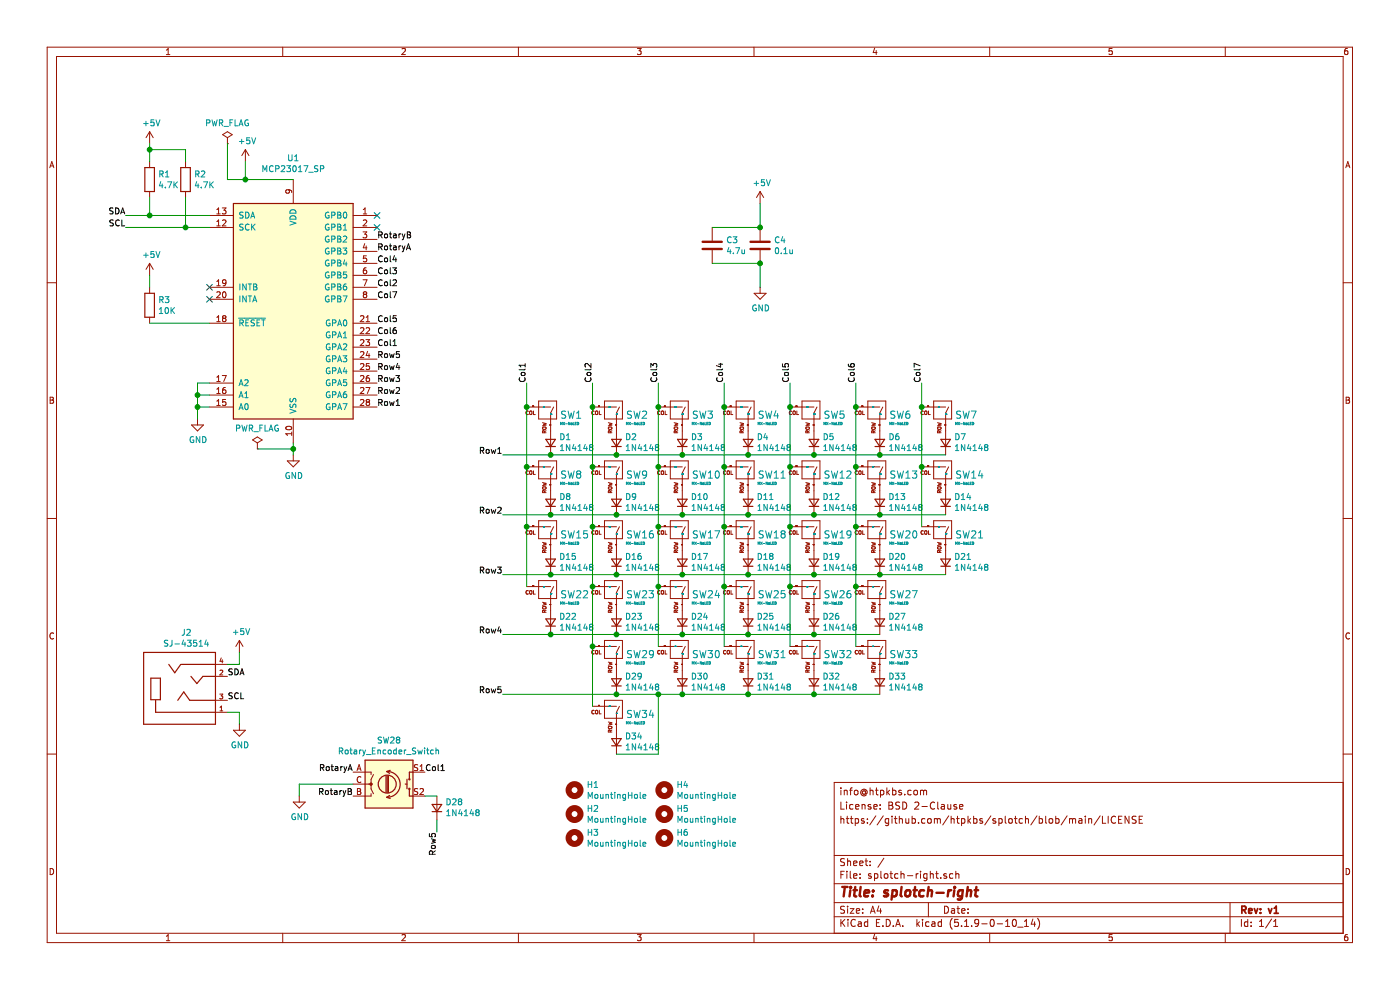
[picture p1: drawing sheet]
EESchema Schematic File Version 4
EELAYER 30 0
EELAYER END
$Descr A4 11693 8268
encoding utf-8
Sheet 1 1
Title "splotch-right"
Date ""
Rev "v1"
Comp ""
Comment1 ""
Comment2 "https://github.com/htpkbs/splotch/blob/main/LICENSE"
Comment3 "License: BSD 2-Clause"
Comment4 "info@htpkbs.com"
$EndDescr
$Comp
L splotch:MX-NoLED SW1
U 1 1
P 4550 3450
F 0 "SW1" V 4564 3578 60  0000 L CNN
F 1 "MX-NoLED" V 4638 3578 20  0000 L CNN
F 2 "splotch:MX-1U-NoLED" H 3925 3425 60  0001 C CNN
F 3 "" H 3925 3425 60  0001 C CNN
	1    4550 3450
	0    1    1    0   
$EndComp
$Comp
L splotch:MX-NoLED SW2
U 1 1
P 5100 3450
F 0 "SW2" V 5114 3578 60  0000 L CNN
F 1 "MX-NoLED" V 5188 3578 20  0000 L CNN
F 2 "splotch:MX-1U-NoLED" H 4475 3425 60  0001 C CNN
F 3 "" H 4475 3425 60  0001 C CNN
	1    5100 3450
	0    1    1    0   
$EndComp
$Comp
L splotch:MX-NoLED SW3
U 1 1
P 5650 3450
F 0 "SW3" V 5664 3578 60  0000 L CNN
F 1 "MX-NoLED" V 5738 3578 20  0000 L CNN
F 2 "splotch:MX-1U-NoLED" H 5025 3425 60  0001 C CNN
F 3 "" H 5025 3425 60  0001 C CNN
	1    5650 3450
	0    1    1    0   
$EndComp
$Comp
L splotch:MX-NoLED SW4
U 1 1
P 6200 3450
F 0 "SW4" V 6214 3578 60  0000 L CNN
F 1 "MX-NoLED" V 6288 3578 20  0000 L CNN
F 2 "splotch:MX-1U-NoLED" H 5575 3425 60  0001 C CNN
F 3 "" H 5575 3425 60  0001 C CNN
	1    6200 3450
	0    1    1    0   
$EndComp
$Comp
L splotch:MX-NoLED SW5
U 1 1
P 6750 3450
F 0 "SW5" V 6764 3578 60  0000 L CNN
F 1 "MX-NoLED" V 6838 3578 20  0000 L CNN
F 2 "splotch:MX-1U-NoLED" H 6125 3425 60  0001 C CNN
F 3 "" H 6125 3425 60  0001 C CNN
	1    6750 3450
	0    1    1    0   
$EndComp
$Comp
L splotch:MX-NoLED SW6
U 1 1
P 7300 3450
F 0 "SW6" V 7314 3578 60  0000 L CNN
F 1 "MX-NoLED" V 7388 3578 20  0000 L CNN
F 2 "splotch:MX-1U-NoLED" H 6675 3425 60  0001 C CNN
F 3 "" H 6675 3425 60  0001 C CNN
	1    7300 3450
	0    1    1    0   
$EndComp
$Comp
L splotch:MX-NoLED SW7
U 1 1
P 7850 3450
F 0 "SW7" V 7864 3578 60  0000 L CNN
F 1 "MX-NoLED" V 7938 3578 20  0000 L CNN
F 2 "splotch:MX-1U-NoLED" H 7225 3425 60  0001 C CNN
F 3 "" H 7225 3425 60  0001 C CNN
	1    7850 3450
	0    1    1    0   
$EndComp
$Comp
L Device:D_Small D1
U 1 1
P 4600 3700
F 0 "D1" V 4646 3630 50  0000 R CNN
F 1 "1N4148" V 4555 3630 50  0000 R CNN
F 2 "splotch:D_DO-35_SOD27_P5.08mm_Horizontal" V 4600 3700 50  0001 C CNN
F 3 "~" V 4600 3700 50  0001 C CNN
	1    4600 3700
	0    -1   -1   0   
$EndComp
$Comp
L Device:D_Small D2
U 1 1
P 5150 3700
F 0 "D2" V 5196 3630 50  0000 R CNN
F 1 "1N4148" V 5105 3630 50  0000 R CNN
F 2 "splotch:D_DO-35_SOD27_P5.08mm_Horizontal" V 5150 3700 50  0001 C CNN
F 3 "~" V 5150 3700 50  0001 C CNN
	1    5150 3700
	0    -1   -1   0   
$EndComp
$Comp
L Device:D_Small D3
U 1 1
P 5700 3700
F 0 "D3" V 5746 3630 50  0000 R CNN
F 1 "1N4148" V 5655 3630 50  0000 R CNN
F 2 "splotch:D_DO-35_SOD27_P5.08mm_Horizontal" V 5700 3700 50  0001 C CNN
F 3 "~" V 5700 3700 50  0001 C CNN
	1    5700 3700
	0    -1   -1   0   
$EndComp
$Comp
L Device:D_Small D4
U 1 1
P 6250 3700
F 0 "D4" V 6296 3630 50  0000 R CNN
F 1 "1N4148" V 6205 3630 50  0000 R CNN
F 2 "splotch:D_DO-35_SOD27_P5.08mm_Horizontal" V 6250 3700 50  0001 C CNN
F 3 "~" V 6250 3700 50  0001 C CNN
	1    6250 3700
	0    -1   -1   0   
$EndComp
$Comp
L Device:D_Small D5
U 1 1
P 6800 3700
F 0 "D5" V 6846 3630 50  0000 R CNN
F 1 "1N4148" V 6755 3630 50  0000 R CNN
F 2 "splotch:D_DO-35_SOD27_P5.08mm_Horizontal" V 6800 3700 50  0001 C CNN
F 3 "~" V 6800 3700 50  0001 C CNN
	1    6800 3700
	0    -1   -1   0   
$EndComp
$Comp
L Device:D_Small D6
U 1 1
P 7350 3700
F 0 "D6" V 7396 3630 50  0000 R CNN
F 1 "1N4148" V 7305 3630 50  0000 R CNN
F 2 "splotch:D_DO-35_SOD27_P5.08mm_Horizontal" V 7350 3700 50  0001 C CNN
F 3 "~" V 7350 3700 50  0001 C CNN
	1    7350 3700
	0    -1   -1   0   
$EndComp
$Comp
L splotch:MX-NoLED SW8
U 1 1
P 4550 3950
F 0 "SW8" V 4564 4078 60  0000 L CNN
F 1 "MX-NoLED" V 4638 4078 20  0000 L CNN
F 2 "splotch:MX-1U-NoLED" H 3925 3925 60  0001 C CNN
F 3 "" H 3925 3925 60  0001 C CNN
	1    4550 3950
	0    1    1    0   
$EndComp
$Comp
L splotch:MX-NoLED SW9
U 1 1
P 5100 3950
F 0 "SW9" V 5114 4078 60  0000 L CNN
F 1 "MX-NoLED" V 5188 4078 20  0000 L CNN
F 2 "splotch:MX-1U-NoLED" H 4475 3925 60  0001 C CNN
F 3 "" H 4475 3925 60  0001 C CNN
	1    5100 3950
	0    1    1    0   
$EndComp
$Comp
L splotch:MX-NoLED SW10
U 1 1
P 5650 3950
F 0 "SW10" V 5664 4078 60  0000 L CNN
F 1 "MX-NoLED" V 5738 4078 20  0000 L CNN
F 2 "splotch:MX-1U-NoLED" H 5025 3925 60  0001 C CNN
F 3 "" H 5025 3925 60  0001 C CNN
	1    5650 3950
	0    1    1    0   
$EndComp
$Comp
L splotch:MX-NoLED SW11
U 1 1
P 6200 3950
F 0 "SW11" V 6214 4078 60  0000 L CNN
F 1 "MX-NoLED" V 6288 4078 20  0000 L CNN
F 2 "splotch:MX-1U-NoLED" H 5575 3925 60  0001 C CNN
F 3 "" H 5575 3925 60  0001 C CNN
	1    6200 3950
	0    1    1    0   
$EndComp
$Comp
L splotch:MX-NoLED SW12
U 1 1
P 6750 3950
F 0 "SW12" V 6764 4078 60  0000 L CNN
F 1 "MX-NoLED" V 6838 4078 20  0000 L CNN
F 2 "splotch:MX-1U-NoLED" H 6125 3925 60  0001 C CNN
F 3 "" H 6125 3925 60  0001 C CNN
	1    6750 3950
	0    1    1    0   
$EndComp
$Comp
L splotch:MX-NoLED SW13
U 1 1
P 7300 3950
F 0 "SW13" V 7314 4078 60  0000 L CNN
F 1 "MX-NoLED" V 7388 4078 20  0000 L CNN
F 2 "splotch:MX-1U-NoLED" H 6675 3925 60  0001 C CNN
F 3 "" H 6675 3925 60  0001 C CNN
	1    7300 3950
	0    1    1    0   
$EndComp
$Comp
L Device:D_Small D7
U 1 1
P 7900 3700
F 0 "D7" V 7946 3630 50  0000 R CNN
F 1 "1N4148" V 7855 3630 50  0000 R CNN
F 2 "splotch:D_DO-35_SOD27_P5.08mm_Horizontal" V 7900 3700 50  0001 C CNN
F 3 "~" V 7900 3700 50  0001 C CNN
	1    7900 3700
	0    -1   -1   0   
$EndComp
$Comp
L Device:D_Small D8
U 1 1
P 4600 4200
F 0 "D8" V 4646 4130 50  0000 R CNN
F 1 "1N4148" V 4555 4130 50  0000 R CNN
F 2 "splotch:D_DO-35_SOD27_P5.08mm_Horizontal" V 4600 4200 50  0001 C CNN
F 3 "~" V 4600 4200 50  0001 C CNN
	1    4600 4200
	0    -1   -1   0   
$EndComp
$Comp
L Device:D_Small D9
U 1 1
P 5150 4200
F 0 "D9" V 5196 4130 50  0000 R CNN
F 1 "1N4148" V 5105 4130 50  0000 R CNN
F 2 "splotch:D_DO-35_SOD27_P5.08mm_Horizontal" V 5150 4200 50  0001 C CNN
F 3 "~" V 5150 4200 50  0001 C CNN
	1    5150 4200
	0    -1   -1   0   
$EndComp
$Comp
L Device:D_Small D10
U 1 1
P 5700 4200
F 0 "D10" V 5746 4130 50  0000 R CNN
F 1 "1N4148" V 5655 4130 50  0000 R CNN
F 2 "splotch:D_DO-35_SOD27_P5.08mm_Horizontal" V 5700 4200 50  0001 C CNN
F 3 "~" V 5700 4200 50  0001 C CNN
	1    5700 4200
	0    -1   -1   0   
$EndComp
$Comp
L Device:D_Small D11
U 1 1
P 6250 4200
F 0 "D11" V 6296 4130 50  0000 R CNN
F 1 "1N4148" V 6205 4130 50  0000 R CNN
F 2 "splotch:D_DO-35_SOD27_P5.08mm_Horizontal" V 6250 4200 50  0001 C CNN
F 3 "~" V 6250 4200 50  0001 C CNN
	1    6250 4200
	0    -1   -1   0   
$EndComp
$Comp
L Device:D_Small D12
U 1 1
P 6800 4200
F 0 "D12" V 6846 4130 50  0000 R CNN
F 1 "1N4148" V 6755 4130 50  0000 R CNN
F 2 "splotch:D_DO-35_SOD27_P5.08mm_Horizontal" V 6800 4200 50  0001 C CNN
F 3 "~" V 6800 4200 50  0001 C CNN
	1    6800 4200
	0    -1   -1   0   
$EndComp
$Comp
L splotch:MX-NoLED SW14
U 1 1
P 7850 3950
F 0 "SW14" V 7864 4078 60  0000 L CNN
F 1 "MX-NoLED" V 7938 4078 20  0000 L CNN
F 2 "splotch:MX-1U-NoLED" H 7225 3925 60  0001 C CNN
F 3 "" H 7225 3925 60  0001 C CNN
	1    7850 3950
	0    1    1    0   
$EndComp
$Comp
L splotch:MX-NoLED SW15
U 1 1
P 4550 4450
F 0 "SW15" V 4564 4578 60  0000 L CNN
F 1 "MX-NoLED" V 4638 4578 20  0000 L CNN
F 2 "splotch:MX-1U-NoLED" H 3925 4425 60  0001 C CNN
F 3 "" H 3925 4425 60  0001 C CNN
	1    4550 4450
	0    1    1    0   
$EndComp
$Comp
L splotch:MX-NoLED SW16
U 1 1
P 5100 4450
F 0 "SW16" V 5114 4578 60  0000 L CNN
F 1 "MX-NoLED" V 5188 4578 20  0000 L CNN
F 2 "splotch:MX-1U-NoLED" H 4475 4425 60  0001 C CNN
F 3 "" H 4475 4425 60  0001 C CNN
	1    5100 4450
	0    1    1    0   
$EndComp
$Comp
L splotch:MX-NoLED SW17
U 1 1
P 5650 4450
F 0 "SW17" V 5664 4578 60  0000 L CNN
F 1 "MX-NoLED" V 5738 4578 20  0000 L CNN
F 2 "splotch:MX-1U-NoLED" H 5025 4425 60  0001 C CNN
F 3 "" H 5025 4425 60  0001 C CNN
	1    5650 4450
	0    1    1    0   
$EndComp
$Comp
L splotch:MX-NoLED SW18
U 1 1
P 6200 4450
F 0 "SW18" V 6214 4578 60  0000 L CNN
F 1 "MX-NoLED" V 6288 4578 20  0000 L CNN
F 2 "splotch:MX-1U-NoLED" H 5575 4425 60  0001 C CNN
F 3 "" H 5575 4425 60  0001 C CNN
	1    6200 4450
	0    1    1    0   
$EndComp
$Comp
L Device:D_Small D13
U 1 1
P 7350 4200
F 0 "D13" V 7396 4130 50  0000 R CNN
F 1 "1N4148" V 7305 4130 50  0000 R CNN
F 2 "splotch:D_DO-35_SOD27_P5.08mm_Horizontal" V 7350 4200 50  0001 C CNN
F 3 "~" V 7350 4200 50  0001 C CNN
	1    7350 4200
	0    -1   -1   0   
$EndComp
$Comp
L Device:D_Small D14
U 1 1
P 7900 4200
F 0 "D14" V 7946 4130 50  0000 R CNN
F 1 "1N4148" V 7855 4130 50  0000 R CNN
F 2 "splotch:D_DO-35_SOD27_P5.08mm_Horizontal" V 7900 4200 50  0001 C CNN
F 3 "~" V 7900 4200 50  0001 C CNN
	1    7900 4200
	0    -1   -1   0   
$EndComp
$Comp
L Device:D_Small D15
U 1 1
P 4600 4700
F 0 "D15" V 4646 4630 50  0000 R CNN
F 1 "1N4148" V 4555 4630 50  0000 R CNN
F 2 "splotch:D_DO-35_SOD27_P5.08mm_Horizontal" V 4600 4700 50  0001 C CNN
F 3 "~" V 4600 4700 50  0001 C CNN
	1    4600 4700
	0    -1   -1   0   
$EndComp
$Comp
L Device:D_Small D16
U 1 1
P 5150 4700
F 0 "D16" V 5196 4630 50  0000 R CNN
F 1 "1N4148" V 5105 4630 50  0000 R CNN
F 2 "splotch:D_DO-35_SOD27_P5.08mm_Horizontal" V 5150 4700 50  0001 C CNN
F 3 "~" V 5150 4700 50  0001 C CNN
	1    5150 4700
	0    -1   -1   0   
$EndComp
$Comp
L Device:D_Small D17
U 1 1
P 5700 4700
F 0 "D17" V 5746 4630 50  0000 R CNN
F 1 "1N4148" V 5655 4630 50  0000 R CNN
F 2 "splotch:D_DO-35_SOD27_P5.08mm_Horizontal" V 5700 4700 50  0001 C CNN
F 3 "~" V 5700 4700 50  0001 C CNN
	1    5700 4700
	0    -1   -1   0   
$EndComp
$Comp
L Device:D_Small D18
U 1 1
P 6250 4700
F 0 "D18" V 6296 4630 50  0000 R CNN
F 1 "1N4148" V 6205 4630 50  0000 R CNN
F 2 "splotch:D_DO-35_SOD27_P5.08mm_Horizontal" V 6250 4700 50  0001 C CNN
F 3 "~" V 6250 4700 50  0001 C CNN
	1    6250 4700
	0    -1   -1   0   
$EndComp
$Comp
L splotch:MX-NoLED SW19
U 1 1
P 6750 4450
F 0 "SW19" V 6764 4578 60  0000 L CNN
F 1 "MX-NoLED" V 6838 4578 20  0000 L CNN
F 2 "splotch:MX-1U-NoLED" H 6125 4425 60  0001 C CNN
F 3 "" H 6125 4425 60  0001 C CNN
	1    6750 4450
	0    1    1    0   
$EndComp
$Comp
L splotch:MX-NoLED SW20
U 1 1
P 7300 4450
F 0 "SW20" V 7314 4578 60  0000 L CNN
F 1 "MX-NoLED" V 7388 4578 20  0000 L CNN
F 2 "splotch:MX-1U-NoLED" H 6675 4425 60  0001 C CNN
F 3 "" H 6675 4425 60  0001 C CNN
	1    7300 4450
	0    1    1    0   
$EndComp
$Comp
L splotch:MX-NoLED SW21
U 1 1
P 7850 4450
F 0 "SW21" V 7864 4578 60  0000 L CNN
F 1 "MX-NoLED" V 7938 4578 20  0000 L CNN
F 2 "splotch:MX-1U-NoLED" H 7225 4425 60  0001 C CNN
F 3 "" H 7225 4425 60  0001 C CNN
	1    7850 4450
	0    1    1    0   
$EndComp
$Comp
L splotch:MX-NoLED SW22
U 1 1
P 4550 4950
F 0 "SW22" V 4564 5078 60  0000 L CNN
F 1 "MX-NoLED" V 4638 5078 20  0000 L CNN
F 2 "splotch:MX-1U-NoLED" H 3925 4925 60  0001 C CNN
F 3 "" H 3925 4925 60  0001 C CNN
	1    4550 4950
	0    1    1    0   
$EndComp
$Comp
L splotch:MX-NoLED SW23
U 1 1
P 5100 4950
F 0 "SW23" V 5114 5078 60  0000 L CNN
F 1 "MX-NoLED" V 5188 5078 20  0000 L CNN
F 2 "splotch:MX-1U-NoLED" H 4475 4925 60  0001 C CNN
F 3 "" H 4475 4925 60  0001 C CNN
	1    5100 4950
	0    1    1    0   
$EndComp
$Comp
L splotch:MX-NoLED SW24
U 1 1
P 5650 4950
F 0 "SW24" V 5664 5078 60  0000 L CNN
F 1 "MX-NoLED" V 5738 5078 20  0000 L CNN
F 2 "splotch:MX-1U-NoLED" H 5025 4925 60  0001 C CNN
F 3 "" H 5025 4925 60  0001 C CNN
	1    5650 4950
	0    1    1    0   
$EndComp
$Comp
L Device:D_Small D19
U 1 1
P 6800 4700
F 0 "D19" V 6846 4630 50  0000 R CNN
F 1 "1N4148" V 6755 4630 50  0000 R CNN
F 2 "splotch:D_DO-35_SOD27_P5.08mm_Horizontal" V 6800 4700 50  0001 C CNN
F 3 "~" V 6800 4700 50  0001 C CNN
	1    6800 4700
	0    -1   -1   0   
$EndComp
$Comp
L Device:D_Small D20
U 1 1
P 7350 4700
F 0 "D20" V 7396 4630 50  0000 R CNN
F 1 "1N4148" V 7305 4630 50  0000 R CNN
F 2 "splotch:D_DO-35_SOD27_P5.08mm_Horizontal" V 7350 4700 50  0001 C CNN
F 3 "~" V 7350 4700 50  0001 C CNN
	1    7350 4700
	0    -1   -1   0   
$EndComp
$Comp
L Device:D_Small D21
U 1 1
P 7900 4700
F 0 "D21" V 7946 4630 50  0000 R CNN
F 1 "1N4148" V 7855 4630 50  0000 R CNN
F 2 "splotch:D_DO-35_SOD27_P5.08mm_Horizontal" V 7900 4700 50  0001 C CNN
F 3 "~" V 7900 4700 50  0001 C CNN
	1    7900 4700
	0    -1   -1   0   
$EndComp
$Comp
L Device:D_Small D22
U 1 1
P 4600 5200
F 0 "D22" V 4646 5130 50  0000 R CNN
F 1 "1N4148" V 4555 5130 50  0000 R CNN
F 2 "splotch:D_DO-35_SOD27_P5.08mm_Horizontal" V 4600 5200 50  0001 C CNN
F 3 "~" V 4600 5200 50  0001 C CNN
	1    4600 5200
	0    -1   -1   0   
$EndComp
$Comp
L Device:D_Small D23
U 1 1
P 5150 5200
F 0 "D23" V 5196 5130 50  0000 R CNN
F 1 "1N4148" V 5105 5130 50  0000 R CNN
F 2 "splotch:D_DO-35_SOD27_P5.08mm_Horizontal" V 5150 5200 50  0001 C CNN
F 3 "~" V 5150 5200 50  0001 C CNN
	1    5150 5200
	0    -1   -1   0   
$EndComp
$Comp
L Device:D_Small D24
U 1 1
P 5700 5200
F 0 "D24" V 5746 5130 50  0000 R CNN
F 1 "1N4148" V 5655 5130 50  0000 R CNN
F 2 "splotch:D_DO-35_SOD27_P5.08mm_Horizontal" V 5700 5200 50  0001 C CNN
F 3 "~" V 5700 5200 50  0001 C CNN
	1    5700 5200
	0    -1   -1   0   
$EndComp
$Comp
L splotch:MX-NoLED SW25
U 1 1
P 6200 4950
F 0 "SW25" V 6214 5078 60  0000 L CNN
F 1 "MX-NoLED" V 6288 5078 20  0000 L CNN
F 2 "splotch:MX-1U-NoLED" H 5575 4925 60  0001 C CNN
F 3 "" H 5575 4925 60  0001 C CNN
	1    6200 4950
	0    1    1    0   
$EndComp
$Comp
L splotch:MX-NoLED SW26
U 1 1
P 6750 4950
F 0 "SW26" V 6764 5078 60  0000 L CNN
F 1 "MX-NoLED" V 6838 5078 20  0000 L CNN
F 2 "splotch:MX-1U-NoLED" H 6125 4925 60  0001 C CNN
F 3 "" H 6125 4925 60  0001 C CNN
	1    6750 4950
	0    1    1    0   
$EndComp
$Comp
L splotch:MX-NoLED SW27
U 1 1
P 7300 4950
F 0 "SW27" V 7314 5078 60  0000 L CNN
F 1 "MX-NoLED" V 7388 5078 20  0000 L CNN
F 2 "splotch:MX-1.25U-NoLED" H 6675 4925 60  0001 C CNN
F 3 "" H 6675 4925 60  0001 C CNN
	1    7300 4950
	0    1    1    0   
$EndComp
$Comp
L splotch:MX-NoLED SW29
U 1 1
P 5100 5450
F 0 "SW29" V 5114 5578 60  0000 L CNN
F 1 "MX-NoLED" V 5188 5578 20  0000 L CNN
F 2 "splotch:MX-1U-NoLED" H 4475 5425 60  0001 C CNN
F 3 "" H 4475 5425 60  0001 C CNN
	1    5100 5450
	0    1    1    0   
$EndComp
$Comp
L splotch:MX-NoLED SW30
U 1 1
P 5650 5450
F 0 "SW30" V 5664 5578 60  0000 L CNN
F 1 "MX-NoLED" V 5738 5578 20  0000 L CNN
F 2 "splotch:MX-1U-NoLED" H 5025 5425 60  0001 C CNN
F 3 "" H 5025 5425 60  0001 C CNN
	1    5650 5450
	0    1    1    0   
$EndComp
Wire Wire Line
	4400 3200 4400 3400
Connection ~ 4400 3400
Wire Wire Line
	4400 3400 4400 3900
Connection ~ 4400 3900
Wire Wire Line
	4400 3900 4400 4400
Connection ~ 4400 4400
Wire Wire Line
	4400 4400 4400 4900
Wire Wire Line
	4950 3200 4950 3400
Connection ~ 4950 3400
Wire Wire Line
	4950 3400 4950 3900
Connection ~ 4950 3900
Wire Wire Line
	4950 3900 4950 4400
Connection ~ 4950 4400
Wire Wire Line
	4950 4400 4950 4900
Wire Wire Line
	5500 3200 5500 3400
Connection ~ 5500 3400
Wire Wire Line
	5500 3400 5500 3900
Connection ~ 5500 3900
Wire Wire Line
	5500 3900 5500 4400
Connection ~ 5500 4400
Wire Wire Line
	5500 4400 5500 4900
Connection ~ 5500 4900
Wire Wire Line
	5500 4900 5500 5400
Wire Wire Line
	6050 3200 6050 3400
Connection ~ 6050 3400
Wire Wire Line
	6050 3400 6050 3900
Connection ~ 6050 3900
Wire Wire Line
	6050 3900 6050 4400
Connection ~ 6050 4400
Wire Wire Line
	6050 4400 6050 4900
Connection ~ 6050 4900
Wire Wire Line
	6050 4900 6050 5400
Connection ~ 6600 3400
Wire Wire Line
	6600 3400 6600 3200
Connection ~ 6600 3900
Wire Wire Line
	6600 3900 6600 3400
Connection ~ 6600 4400
Wire Wire Line
	6600 4400 6600 3900
Connection ~ 6600 4900
Wire Wire Line
	6600 4900 6600 4400
Wire Wire Line
	7150 3200 7150 3400
Connection ~ 7150 3400
Wire Wire Line
	7150 3400 7150 3900
Connection ~ 7150 3900
Wire Wire Line
	7150 3900 7150 4400
Connection ~ 7150 4400
Wire Wire Line
	7150 4400 7150 4900
Wire Wire Line
	4200 3800 4600 3800
Connection ~ 4600 3800
Wire Wire Line
	4600 3800 5150 3800
Connection ~ 5150 3800
Wire Wire Line
	5150 3800 5700 3800
Connection ~ 5700 3800
Wire Wire Line
	5700 3800 6250 3800
Connection ~ 6250 3800
Wire Wire Line
	6250 3800 6800 3800
Connection ~ 6800 3800
Wire Wire Line
	6800 3800 7350 3800
Wire Wire Line
	4200 4300 4600 4300
Connection ~ 4600 4300
Wire Wire Line
	4600 4300 5150 4300
Connection ~ 5150 4300
Wire Wire Line
	5150 4300 5700 4300
Connection ~ 5700 4300
Wire Wire Line
	5700 4300 6250 4300
Connection ~ 6250 4300
Wire Wire Line
	6250 4300 6800 4300
Connection ~ 6800 4300
Wire Wire Line
	6800 4300 7350 4300
Wire Wire Line
	4200 4800 4600 4800
Connection ~ 4600 4800
Wire Wire Line
	4600 4800 5150 4800
Connection ~ 5150 4800
Wire Wire Line
	5150 4800 5700 4800
Connection ~ 5700 4800
Wire Wire Line
	5700 4800 6250 4800
Connection ~ 6250 4800
Wire Wire Line
	6250 4800 6800 4800
Connection ~ 6800 4800
Wire Wire Line
	6800 4800 7350 4800
Wire Wire Line
	4200 5300 4600 5300
Connection ~ 4600 5300
Wire Wire Line
	4600 5300 5150 5300
Connection ~ 5150 5300
Wire Wire Line
	5150 5300 5700 5300
Connection ~ 5700 5300
Wire Wire Line
	5700 5300 6250 5300
Connection ~ 6250 5300
Wire Wire Line
	6250 5300 6800 5300
Connection ~ 6800 5300
Wire Wire Line
	6800 5300 7350 5300
$Comp
L Device:D_Small D25
U 1 1
P 6250 5200
F 0 "D25" V 6296 5130 50  0000 R CNN
F 1 "1N4148" V 6205 5130 50  0000 R CNN
F 2 "splotch:D_DO-35_SOD27_P5.08mm_Horizontal" V 6250 5200 50  0001 C CNN
F 3 "~" V 6250 5200 50  0001 C CNN
	1    6250 5200
	0    -1   -1   0   
$EndComp
$Comp
L Device:D_Small D26
U 1 1
P 6800 5200
F 0 "D26" V 6846 5130 50  0000 R CNN
F 1 "1N4148" V 6755 5130 50  0000 R CNN
F 2 "splotch:D_DO-35_SOD27_P5.08mm_Horizontal" V 6800 5200 50  0001 C CNN
F 3 "~" V 6800 5200 50  0001 C CNN
	1    6800 5200
	0    -1   -1   0   
$EndComp
$Comp
L Device:D_Small D27
U 1 1
P 7350 5200
F 0 "D27" V 7396 5130 50  0000 R CNN
F 1 "1N4148" V 7305 5130 50  0000 R CNN
F 2 "splotch:D_DO-35_SOD27_P5.08mm_Horizontal" V 7350 5200 50  0001 C CNN
F 3 "~" V 7350 5200 50  0001 C CNN
	1    7350 5200
	0    -1   -1   0   
$EndComp
$Comp
L Device:D_Small D29
U 1 1
P 5150 5700
F 0 "D29" V 5196 5630 50  0000 R CNN
F 1 "1N4148" V 5105 5630 50  0000 R CNN
F 2 "splotch:D_DO-35_SOD27_P5.08mm_Horizontal" V 5150 5700 50  0001 C CNN
F 3 "~" V 5150 5700 50  0001 C CNN
	1    5150 5700
	0    -1   -1   0   
$EndComp
$Comp
L Device:D_Small D30
U 1 1
P 5700 5700
F 0 "D30" V 5746 5630 50  0000 R CNN
F 1 "1N4148" V 5655 5630 50  0000 R CNN
F 2 "splotch:D_DO-35_SOD27_P5.08mm_Horizontal" V 5700 5700 50  0001 C CNN
F 3 "~" V 5700 5700 50  0001 C CNN
	1    5700 5700
	0    -1   -1   0   
$EndComp
Text Label 4200 3800 2    50   ~ 0
Row1
Text Label 4200 4300 2    50   ~ 0
Row2
Text Label 4200 4800 2    50   ~ 0
Row3
Text Label 4200 5300 2    50   ~ 0
Row4
Text Label 4200 5800 2    50   ~ 0
Row5
Text Label 4400 3200 1    50   ~ 0
Col1
Text Label 4950 3200 1    50   ~ 0
Col2
Text Label 5500 3200 1    50   ~ 0
Col3
Text Label 6050 3200 1    50   ~ 0
Col4
Text Label 6600 3200 1    50   ~ 0
Col5
Text Label 7150 3200 1    50   ~ 0
Col6
$Comp
L splotch:SJ-43514 J2
U 1 1
P 1500 5750
F 0 "J2" H 1557 6217 50  0000 C CNN
F 1 "SJ-43514" H 1557 6126 50  0000 C CNN
F 2 "splotch:CUI_SJ-43514" H 1500 5750 50  0001 L BNN
F 3 "1.04" H 1500 5750 50  0001 L BNN
F 4 "CUI INC" H 1500 5750 50  0001 L BNN "Field4"
F 5 "MANUFACTURER RECOMMENDATIONS" H 1500 5750 50  0001 L BNN "Field5"
	1    1500 5750
	1    0    0    -1  
$EndComp
Wire Wire Line
	2000 6050 2000 5950
Wire Wire Line
	2000 5950 1900 5950
$Comp
L power:+5V #PWR01
U 1 1
P 2000 5450
F 0 "#PWR01" H 2000 5300 50  0001 C CNN
F 1 "+5V" H 2015 5623 50  0000 C CNN
F 2 "" H 2000 5450 50  0001 C CNN
F 3 "" H 2000 5450 50  0001 C CNN
	1    2000 5450
	1    0    0    -1  
$EndComp
Wire Wire Line
	2000 5450 2000 5550
Wire Wire Line
	2000 5550 1900 5550
$Comp
L power:GND #PWR02
U 1 1
P 2000 6050
F 0 "#PWR02" H 2000 5800 50  0001 C CNN
F 1 "GND" H 2005 5877 50  0000 C CNN
F 2 "" H 2000 6050 50  0001 C CNN
F 3 "" H 2000 6050 50  0001 C CNN
	1    2000 6050
	1    0    0    -1  
$EndComp
$Comp
L splotch:MX-NoLED SW31
U 1 1
P 6200 5450
F 0 "SW31" V 6214 5578 60  0000 L CNN
F 1 "MX-NoLED" V 6288 5578 20  0000 L CNN
F 2 "splotch:MX-1U-NoLED" H 5575 5425 60  0001 C CNN
F 3 "" H 5575 5425 60  0001 C CNN
	1    6200 5450
	0    1    1    0   
$EndComp
$Comp
L Device:D_Small D31
U 1 1
P 6250 5700
F 0 "D31" V 6296 5630 50  0000 R CNN
F 1 "1N4148" V 6205 5630 50  0000 R CNN
F 2 "splotch:D_DO-35_SOD27_P5.08mm_Horizontal" V 6250 5700 50  0001 C CNN
F 3 "~" V 6250 5700 50  0001 C CNN
	1    6250 5700
	0    -1   -1   0   
$EndComp
$Comp
L Mechanical:MountingHole H1
U 1 1
P 4800 6600
F 0 "H1" H 4900 6646 50  0000 L CNN
F 1 "MountingHole" H 4900 6555 50  0000 L CNN
F 2 "MountingHole:MountingHole_2.2mm_M2" H 4800 6600 50  0001 C CNN
F 3 "~" H 4800 6600 50  0001 C CNN
	1    4800 6600
	1    0    0    -1  
$EndComp
$Comp
L Mechanical:MountingHole H2
U 1 1
P 4800 6800
F 0 "H2" H 4900 6846 50  0000 L CNN
F 1 "MountingHole" H 4900 6755 50  0000 L CNN
F 2 "MountingHole:MountingHole_2.2mm_M2" H 4800 6800 50  0001 C CNN
F 3 "~" H 4800 6800 50  0001 C CNN
	1    4800 6800
	1    0    0    -1  
$EndComp
$Comp
L Mechanical:MountingHole H3
U 1 1
P 4800 7000
F 0 "H3" H 4900 7046 50  0000 L CNN
F 1 "MountingHole" H 4900 6955 50  0000 L CNN
F 2 "MountingHole:MountingHole_2.2mm_M2" H 4800 7000 50  0001 C CNN
F 3 "~" H 4800 7000 50  0001 C CNN
	1    4800 7000
	1    0    0    -1  
$EndComp
$Comp
L Mechanical:MountingHole H4
U 1 1
P 5550 6600
F 0 "H4" H 5650 6646 50  0000 L CNN
F 1 "MountingHole" H 5650 6555 50  0000 L CNN
F 2 "MountingHole:MountingHole_2.2mm_M2" H 5550 6600 50  0001 C CNN
F 3 "~" H 5550 6600 50  0001 C CNN
	1    5550 6600
	1    0    0    -1  
$EndComp
$Comp
L Mechanical:MountingHole H5
U 1 1
P 5550 6800
F 0 "H5" H 5650 6846 50  0000 L CNN
F 1 "MountingHole" H 5650 6755 50  0000 L CNN
F 2 "MountingHole:MountingHole_2.2mm_M2" H 5550 6800 50  0001 C CNN
F 3 "~" H 5550 6800 50  0001 C CNN
	1    5550 6800
	1    0    0    -1  
$EndComp
$Comp
L Mechanical:MountingHole H6
U 1 1
P 5550 7000
F 0 "H6" H 5650 7046 50  0000 L CNN
F 1 "MountingHole" H 5650 6955 50  0000 L CNN
F 2 "MountingHole:MountingHole_2.2mm_M2" H 5550 7000 50  0001 C CNN
F 3 "~" H 5550 7000 50  0001 C CNN
	1    5550 7000
	1    0    0    -1  
$EndComp
Text Label 1900 5650 0    50   ~ 0
SDA
Text Label 1900 5850 0    50   ~ 0
SCL
$Comp
L Device:R R1
U 1 1
P 1250 1500
F 0 "R1" H 1320 1546 50  0000 L CNN
F 1 "4.7K" H 1320 1455 50  0000 L CNN
F 2 "Resistor_THT:R_Axial_DIN0204_L3.6mm_D1.6mm_P5.08mm_Horizontal" V 1180 1500 50  0001 C CNN
F 3 "~" H 1250 1500 50  0001 C CNN
	1    1250 1500
	1    0    0    -1  
$EndComp
$Comp
L Interface_Expansion:MCP23017_SP U1
U 1 1
P 2450 2600
F 0 "U1" H 2450 3881 50  0000 C CNN
F 1 "MCP23017_SP" H 2450 3790 50  0000 C CNN
F 2 "Package_DIP:DIP-28_W7.62mm" H 2650 1600 50  0001 L CNN
F 3 "http://ww1.microchip.com/downloads/en/DeviceDoc/20001952C.pdf" H 2650 1500 50  0001 L CNN
	1    2450 2600
	1    0    0    -1  
$EndComp
NoConn ~ 1750 2400
NoConn ~ 1750 2500
Text Label 1050 1800 2    50   ~ 0
SDA
Text Label 1050 1900 2    50   ~ 0
SCL
$Comp
L power:GND #PWR0101
U 1 1
P 1650 3500
F 0 "#PWR0101" H 1650 3250 50  0001 C CNN
F 1 "GND" H 1655 3327 50  0000 C CNN
F 2 "" H 1650 3500 50  0001 C CNN
F 3 "" H 1650 3500 50  0001 C CNN
	1    1650 3500
	1    0    0    -1  
$EndComp
Wire Wire Line
	1650 3500 1650 3400
Wire Wire Line
	1650 3400 1750 3400
Wire Wire Line
	1750 3300 1650 3300
Wire Wire Line
	1650 3300 1650 3400
Connection ~ 1650 3400
Wire Wire Line
	1750 3200 1650 3200
Wire Wire Line
	1650 3200 1650 3300
Connection ~ 1650 3300
$Comp
L power:GND #PWR0102
U 1 1
P 2450 3800
F 0 "#PWR0102" H 2450 3550 50  0001 C CNN
F 1 "GND" H 2455 3627 50  0000 C CNN
F 2 "" H 2450 3800 50  0001 C CNN
F 3 "" H 2450 3800 50  0001 C CNN
	1    2450 3800
	1    0    0    -1  
$EndComp
Wire Wire Line
	2450 3800 2450 3750
$Comp
L power:+5V #PWR0103
U 1 1
P 1250 2300
F 0 "#PWR0103" H 1250 2150 50  0001 C CNN
F 1 "+5V" H 1265 2473 50  0000 C CNN
F 2 "" H 1250 2300 50  0001 C CNN
F 3 "" H 1250 2300 50  0001 C CNN
	1    1250 2300
	1    0    0    -1  
$EndComp
$Comp
L power:+5V #PWR0104
U 1 1
P 2050 1350
F 0 "#PWR0104" H 2050 1200 50  0001 C CNN
F 1 "+5V" H 2065 1523 50  0000 C CNN
F 2 "" H 2050 1350 50  0001 C CNN
F 3 "" H 2050 1350 50  0001 C CNN
	1    2050 1350
	1    0    0    -1  
$EndComp
Wire Wire Line
	2450 1500 2050 1500
Wire Wire Line
	2050 1500 2050 1350
$Comp
L Device:R R2
U 1 1
P 1550 1500
F 0 "R2" H 1620 1546 50  0000 L CNN
F 1 "4.7K" H 1620 1455 50  0000 L CNN
F 2 "Resistor_THT:R_Axial_DIN0204_L3.6mm_D1.6mm_P5.08mm_Horizontal" V 1480 1500 50  0001 C CNN
F 3 "~" H 1550 1500 50  0001 C CNN
	1    1550 1500
	1    0    0    -1  
$EndComp
$Comp
L power:+5V #PWR0105
U 1 1
P 1250 1200
F 0 "#PWR0105" H 1250 1050 50  0001 C CNN
F 1 "+5V" H 1265 1373 50  0000 C CNN
F 2 "" H 1250 1200 50  0001 C CNN
F 3 "" H 1250 1200 50  0001 C CNN
	1    1250 1200
	1    0    0    -1  
$EndComp
Wire Wire Line
	1250 1350 1250 1250
Wire Wire Line
	1550 1350 1550 1250
Wire Wire Line
	1550 1250 1250 1250
Connection ~ 1250 1250
Wire Wire Line
	1250 1250 1250 1200
Wire Wire Line
	1050 1800 1250 1800
Wire Wire Line
	1050 1900 1550 1900
Wire Wire Line
	1250 1800 1250 1650
Connection ~ 1250 1800
Wire Wire Line
	1250 1800 1750 1800
Wire Wire Line
	1550 1900 1550 1650
Connection ~ 1550 1900
Wire Wire Line
	1550 1900 1750 1900
Wire Wire Line
	6350 1900 6350 1700
Wire Wire Line
	6350 2400 6350 2200
$Comp
L power:GND #PWR09
U 1 1
P 6350 2400
F 0 "#PWR09" H 6350 2150 50  0001 C CNN
F 1 "GND" H 6355 2227 50  0000 C CNN
F 2 "" H 6350 2400 50  0001 C CNN
F 3 "" H 6350 2400 50  0001 C CNN
	1    6350 2400
	1    0    0    -1  
$EndComp
$Comp
L power:+5V #PWR08
U 1 1
P 6350 1700
F 0 "#PWR08" H 6350 1550 50  0001 C CNN
F 1 "+5V" H 6365 1873 50  0000 C CNN
F 2 "" H 6350 1700 50  0001 C CNN
F 3 "" H 6350 1700 50  0001 C CNN
	1    6350 1700
	1    0    0    -1  
$EndComp
Connection ~ 6350 2200
Connection ~ 6350 1900
$Comp
L Device:C C4
U 1 1
P 6350 2050
F 0 "C4" H 6465 2096 50  0000 L CNN
F 1 "0.1u" H 6465 2005 50  0000 L CNN
F 2 "Capacitor_THT:C_Rect_L4.0mm_W2.5mm_P2.50mm" H 6388 1900 50  0001 C CNN
F 3 "~" H 6350 2050 50  0001 C CNN
	1    6350 2050
	1    0    0    -1  
$EndComp
$Comp
L Device:C C3
U 1 1
P 5950 2050
F 0 "C3" H 6065 2096 50  0000 L CNN
F 1 "4.7u" H 6065 2005 50  0000 L CNN
F 2 "Capacitor_THT:C_Radial_D4.0mm_H7.0mm_P1.50mm" H 5988 1900 50  0001 C CNN
F 3 "~" H 5950 2050 50  0001 C CNN
	1    5950 2050
	1    0    0    -1  
$EndComp
$Comp
L Device:R R3
U 1 1
P 1250 2550
F 0 "R3" H 1320 2596 50  0000 L CNN
F 1 "10K" H 1320 2505 50  0000 L CNN
F 2 "Resistor_THT:R_Axial_DIN0204_L3.6mm_D1.6mm_P5.08mm_Horizontal" V 1180 2550 50  0001 C CNN
F 3 "~" H 1250 2550 50  0001 C CNN
	1    1250 2550
	1    0    0    -1  
$EndComp
Wire Wire Line
	1250 2700 1750 2700
Wire Wire Line
	1250 2400 1250 2300
Wire Wire Line
	7350 3800 7900 3800
Connection ~ 7350 3800
Wire Wire Line
	7350 4300 7900 4300
Connection ~ 7350 4300
Wire Wire Line
	7350 4800 7900 4800
Connection ~ 7350 4800
Wire Wire Line
	7700 3200 7700 3400
Connection ~ 7700 3400
Wire Wire Line
	7700 3400 7700 3900
Connection ~ 7700 3900
Wire Wire Line
	7700 3900 7700 4400
Text Label 7700 3200 1    50   ~ 0
Col7
Wire Wire Line
	6600 4900 6600 5400
$Comp
L splotch:MX-NoLED SW32
U 1 1
P 6750 5450
F 0 "SW32" V 6764 5578 60  0000 L CNN
F 1 "MX-NoLED" V 6838 5578 20  0000 L CNN
F 2 "splotch:MX-1.25U-NoLED" H 6125 5425 60  0001 C CNN
F 3 "" H 6125 5425 60  0001 C CNN
	1    6750 5450
	0    1    1    0   
$EndComp
$Comp
L Device:D_Small D32
U 1 1
P 6800 5700
F 0 "D32" V 6846 5630 50  0000 R CNN
F 1 "1N4148" V 6755 5630 50  0000 R CNN
F 2 "splotch:D_DO-35_SOD27_P5.08mm_Horizontal" V 6800 5700 50  0001 C CNN
F 3 "~" V 6800 5700 50  0001 C CNN
	1    6800 5700
	0    -1   -1   0   
$EndComp
Connection ~ 6250 5800
Wire Wire Line
	6250 5800 6800 5800
$Comp
L splotch:MX-NoLED SW33
U 1 1
P 7300 5450
F 0 "SW33" V 7314 5578 60  0000 L CNN
F 1 "MX-NoLED" V 7388 5578 20  0000 L CNN
F 2 "splotch:MX-1U-NoLED" H 6675 5425 60  0001 C CNN
F 3 "" H 6675 5425 60  0001 C CNN
	1    7300 5450
	0    1    1    0   
$EndComp
$Comp
L Device:D_Small D33
U 1 1
P 7350 5700
F 0 "D33" V 7396 5630 50  0000 R CNN
F 1 "1N4148" V 7305 5630 50  0000 R CNN
F 2 "splotch:D_DO-35_SOD27_P5.08mm_Horizontal" V 7350 5700 50  0001 C CNN
F 3 "~" V 7350 5700 50  0001 C CNN
	1    7350 5700
	0    -1   -1   0   
$EndComp
$Comp
L splotch:MX-NoLED SW34
U 1 1
P 5100 5950
F 0 "SW34" V 5114 6078 60  0000 L CNN
F 1 "MX-NoLED" V 5188 6078 20  0000 L CNN
F 2 "splotch:MX-1U-NoLED" H 4475 5925 60  0001 C CNN
F 3 "" H 4475 5925 60  0001 C CNN
	1    5100 5950
	0    1    1    0   
$EndComp
$Comp
L Device:D_Small D34
U 1 1
P 5150 6200
F 0 "D34" V 5196 6130 50  0000 R CNN
F 1 "1N4148" V 5105 6130 50  0000 R CNN
F 2 "splotch:D_DO-35_SOD27_P5.08mm_Horizontal" V 5150 6200 50  0001 C CNN
F 3 "~" V 5150 6200 50  0001 C CNN
	1    5150 6200
	0    -1   -1   0   
$EndComp
$Comp
L power:GND #PWR0106
U 1 1
P 2500 6650
F 0 "#PWR0106" H 2500 6400 50  0001 C CNN
F 1 "GND" H 2505 6477 50  0000 C CNN
F 2 "" H 2500 6650 50  0001 C CNN
F 3 "" H 2500 6650 50  0001 C CNN
	1    2500 6650
	1    0    0    -1  
$EndComp
$Comp
L Device:Rotary_Encoder_Switch SW28
U 1 1
P 3250 6550
F 0 "SW28" H 3250 6917 50  0000 C CNN
F 1 "Rotary_Encoder_Switch" H 3250 6826 50  0000 C CNN
F 2 "Rotary_Encoder:RotaryEncoder_Alps_EC11E-Switch_Vertical_H20mm" H 3100 6710 50  0001 C CNN
F 3 "~" H 3250 6810 50  0001 C CNN
	1    3250 6550
	1    0    0    -1  
$EndComp
Wire Wire Line
	4200 5800 5150 5800
Text Label 2950 6450 2    50   ~ 0
RotaryA
Text Label 2950 6650 2    50   ~ 0
RotaryB
Wire Wire Line
	2950 6550 2500 6550
$Comp
L Device:D_Small D28
U 1 1
P 3650 6750
F 0 "D28" V 3696 6680 50  0000 R CNN
F 1 "1N4148" V 3605 6680 50  0000 R CNN
F 2 "splotch:D_DO-35_SOD27_P5.08mm_Horizontal" V 3650 6750 50  0001 C CNN
F 3 "~" V 3650 6750 50  0001 C CNN
	1    3650 6750
	0    -1   -1   0   
$EndComp
Wire Wire Line
	3550 6650 3650 6650
Text Label 3650 6950 3    50   ~ 0
Row5
Text Label 3550 6450 0    50   ~ 0
Col1
Wire Wire Line
	6800 5800 7350 5800
Connection ~ 6800 5800
Wire Wire Line
	7150 4900 7150 5400
Connection ~ 7150 4900
Wire Wire Line
	2500 6550 2500 6650
Wire Wire Line
	3650 6950 3650 6850
Connection ~ 5150 5800
Wire Wire Line
	5150 5800 5500 5800
Connection ~ 5700 5800
Wire Wire Line
	5700 5800 6250 5800
Wire Wire Line
	4950 4900 4950 5400
Connection ~ 4950 4900
Connection ~ 4950 5400
Wire Wire Line
	4950 5400 4950 5900
Wire Wire Line
	5150 6300 5500 6300
Wire Wire Line
	5500 6300 5500 5800
Connection ~ 5500 5800
Wire Wire Line
	5500 5800 5700 5800
Wire Wire Line
	5950 1900 6350 1900
Wire Wire Line
	5950 2200 6350 2200
Text Label 3150 3400 0    50   ~ 0
Row1
Text Label 3150 3300 0    50   ~ 0
Row2
Text Label 3150 3200 0    50   ~ 0
Row3
Text Label 3150 3100 0    50   ~ 0
Row4
Text Label 3150 3000 0    50   ~ 0
Row5
Text Label 3150 2900 0    50   ~ 0
Col1
Text Label 3150 2800 0    50   ~ 0
Col6
Text Label 3150 2700 0    50   ~ 0
Col5
Text Label 3150 2400 0    50   ~ 0
Col2
Text Label 3150 2300 0    50   ~ 0
Col3
Text Label 3150 2200 0    50   ~ 0
Col4
NoConn ~ 3150 1800
Text Label 3150 2500 0    50   ~ 0
Col7
NoConn ~ 3150 1900
Text Label 3150 2000 0    50   ~ 0
RotaryB
Text Label 3150 2100 0    50   ~ 0
RotaryA
$Comp
L power:PWR_FLAG #FLG0101
U 1 1
P 1900 1200
F 0 "#FLG0101" H 1900 1275 50  0001 C CNN
F 1 "PWR_FLAG" H 1900 1373 50  0000 C CNN
F 2 "" H 1900 1200 50  0001 C CNN
F 3 "~" H 1900 1200 50  0001 C CNN
	1    1900 1200
	1    0    0    -1  
$EndComp
Wire Wire Line
	2050 1500 1900 1500
Connection ~ 2050 1500
Wire Wire Line
	1900 1200 1900 1500
$Comp
L power:PWR_FLAG #FLG0102
U 1 1
P 2150 3750
F 0 "#FLG0102" H 2150 3825 50  0001 C CNN
F 1 "PWR_FLAG" H 2150 3923 50  0000 C CNN
F 2 "" H 2150 3750 50  0001 C CNN
F 3 "~" H 2150 3750 50  0001 C CNN
	1    2150 3750
	1    0    0    -1  
$EndComp
Wire Wire Line
	2450 3750 2150 3750
Connection ~ 2450 3750
Wire Wire Line
	2450 3750 2450 3700
$EndSCHEMATC
